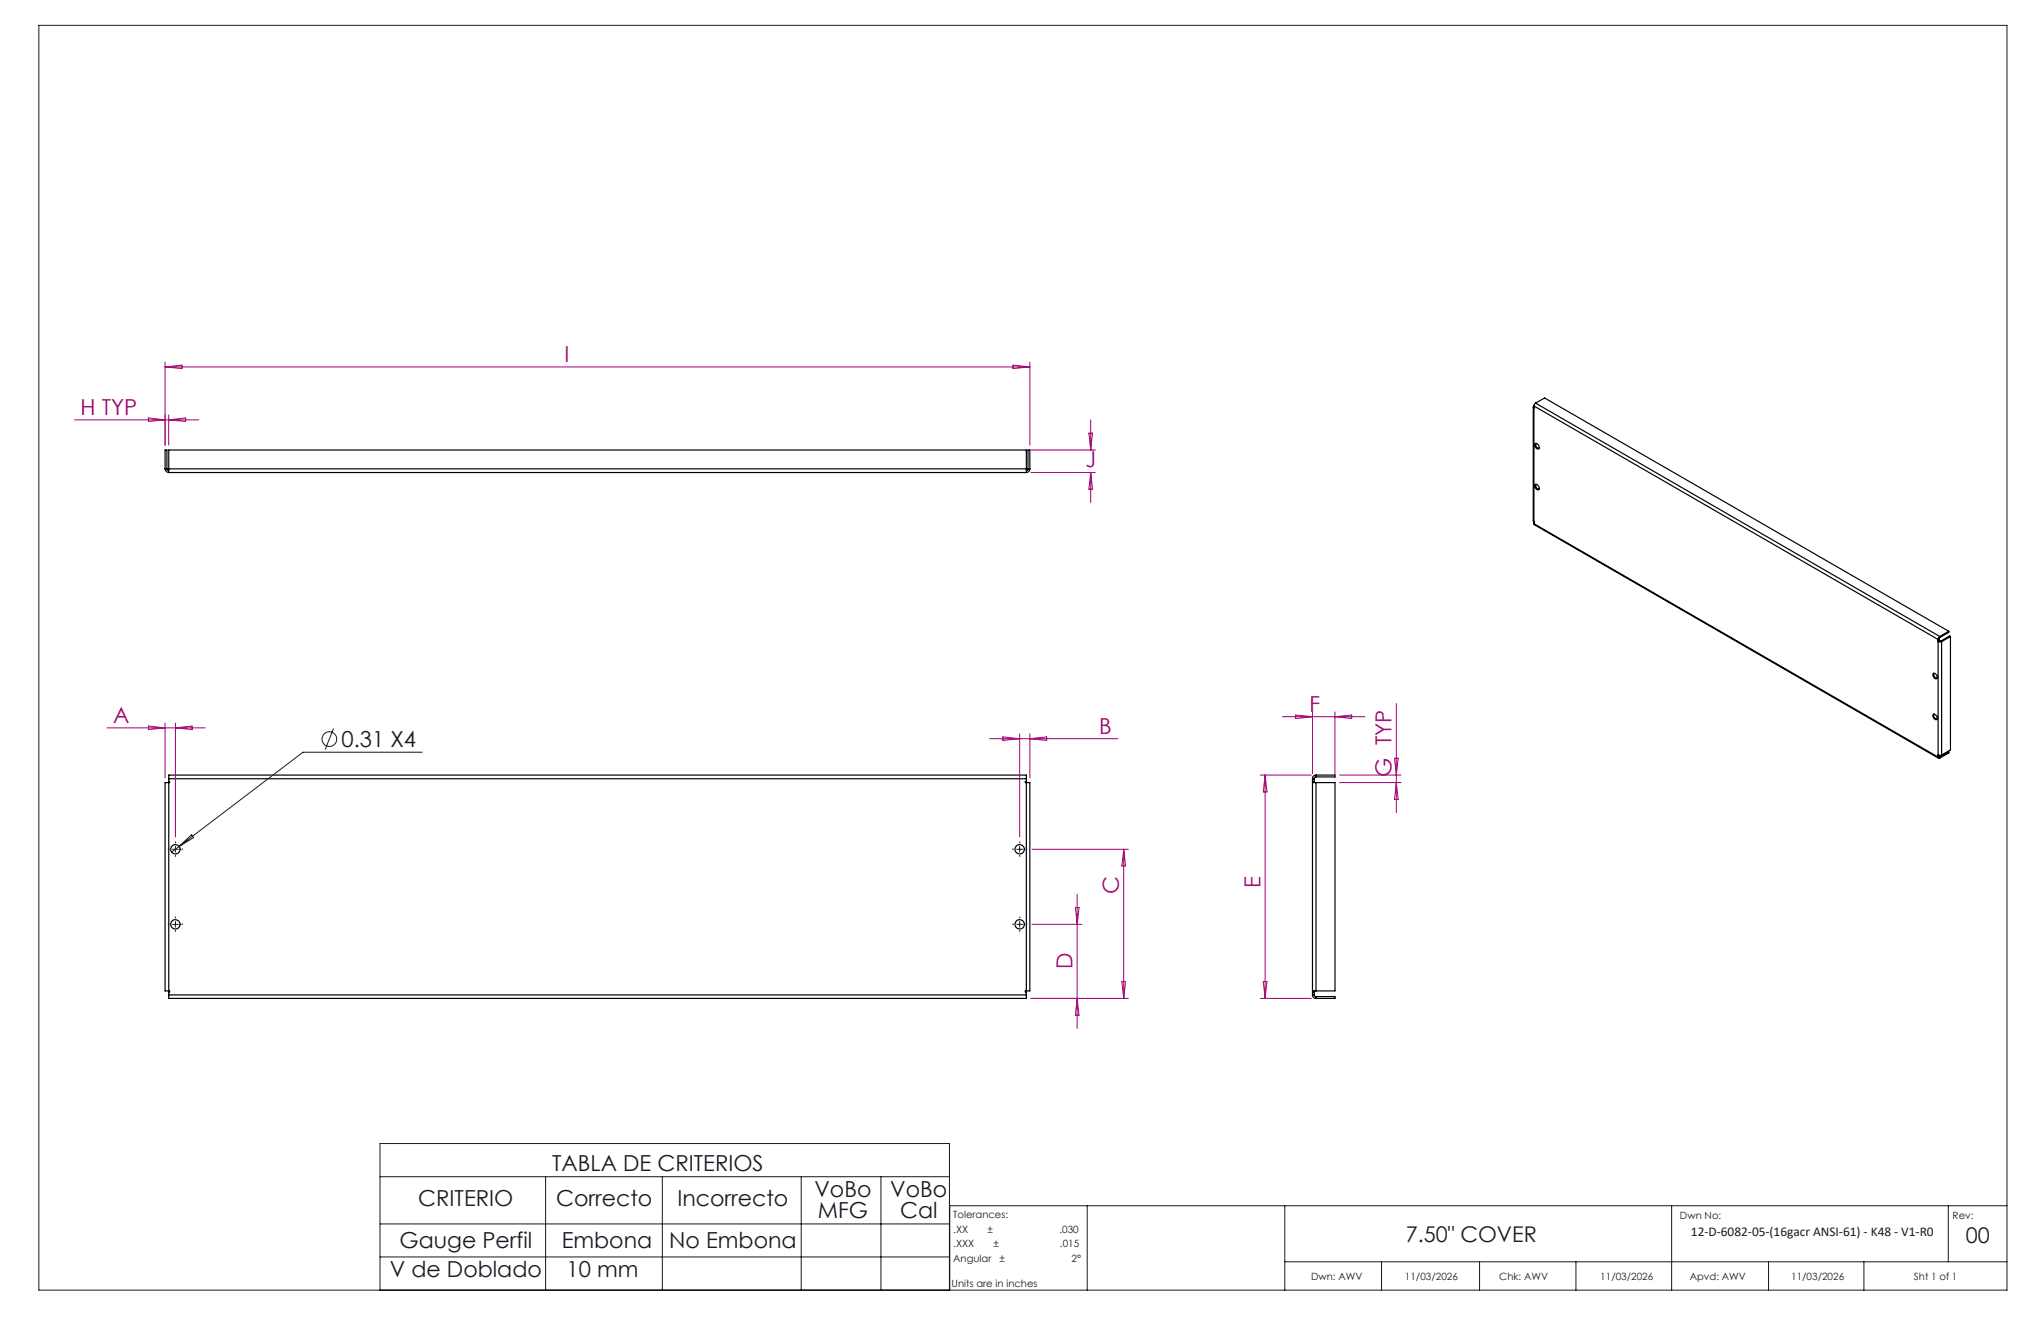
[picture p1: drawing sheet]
<svg xmlns="http://www.w3.org/2000/svg" width="432mm" height="279mm" viewBox="0 0 432 279" stroke-linecap="round" stroke-linejoin="round" font-family="sans-serif">
<g fill="none" stroke="#191924" stroke-width=".21">
<path d="M8.2 5.4h416.4v267.5h-416.4zM70.6 154.1l-1.8 4.4M89.3 159.1h-25.2l-26.2 19.9M36.5 179.6h1.2M37.1 179v1.2M37.9 179l-1.6 1.2M37.9 179l2.6-2.4 .5 .6zM215.1 179.6h1.3M215.7 179v1.2M36.5 195.5h1.2M37.1 194.9v1.2M215.1 195.5h1.3"/>
<path d="M215.7 194.9v1.2M80.4 248.9h120.5M80.4 258.9h120.5M115.4 248.9v24M140.1 248.9v24M169.5 248.9v24M186.4 248.9v24M230 255v17.9M271.8 255v17.9M353.7 255v17.9M412.2 255v11.9M424.6 255h-223.7v17.9"/>
<path d="M80.4 272.9v-31h120.5v31M80.4 265.9h120.5M271.8 266.9h152.8M292.3 266.9v6M313 266.9v6M333.4 266.9v6M374.2 266.9v6M394.3 266.9v6"/>
<circle cx="69.7" cy="156.3" r="1.56"/>
</g>
<g fill="none" stroke="#000" stroke-width=".25">
<path d="M34.9 99.2a.85 .85 0 0 0 .8 .7M34.9 99.2v-4h.4v4M34.9 99.2h.4M35.3 99.2l.1 .2 .3 .2M35.7 99.2v.7M35.7 99.2v-4h181.4v4M35.7 99.2h181.4M35.7 99.9h181.4M217.1 99.2v.7M217.5 99.2v.2l-.4 .2M217.5 99.2v-4h.4v4M217.5 99.2h.4"/>
<path d="M217.9 99.2a.78 .78 0 0 1-.8 .7M324.4 86.1v24.1l.1 .1M324.5 85.9l-.1 .2 .1 .2M324.5 85.9l85.5 49.4M324.5 85.9l.1 .4M324.5 86.3v24M324.6 86.3h-.1M324.8 93.8a.74 .74 0 0 1 .7 .4 .74 .74 0 0 1 0 .8 .8 .8 0 0 1-.7-1.2zM324.9 85.3l-.4 .6M324.9 85.3l85.5 49.3M324.9 85.3l1.9-1.1 85.5 49.3M324.9 93.8a.91 .91 0 0 0 .7 1.1"/>
<path d="M324.5 110.8l.1 .2 85.5 49.4M324.5 110.4v.4M324.5 110.8l85.5 49.3M324.5 110.3l.1 .1M324.6 110.4h-.1M324.8 102.4a.74 .74 0 0 1 .7 .4 .74 .74 0 0 1 0 .8 .8 .8 0 0 1-.7-1.2zM324.9 102.4a.86 .86 0 0 0 .7 1.1M410 135.6v.1M410 135.7h.8M410 135.3v.3M410 135.7v24M410.1 135.5h.1"/>
<path d="M410.1 135.5l.1 .1M410.2 135.6h.4M410.2 135.1l-.2 .2M410.2 135.1v.4l-.2 .1M410.2 135.6l-.2 .1M410.4 134.6l-.4 .7M410.4 134.8l-.2 .3M410.4 134.6v.2M410.6 135.6l.2 .1M410.8 135.7v24M412.3 133.5v.2l-1.9 1.1M412.3 133.5l-1.9 1.1"/>
<path d="M412.6 134.6l-1.8 1.1M412.6 134.6v24l-1.8 1.1M412.6 134.6l-.1-.1-1.9 1.1M409 151.1a.74 .74 0 0 1 .7 .3 .74 .74 0 0 1 0 .8 .8 .8 0 0 1-.7-1.1zM409 142.4a.74 .74 0 0 1 .7 .4 .74 .74 0 0 1 0 .8 .8 .8 0 0 1-.7-1.2zM409.2 142.4a.86 .86 0 0 0 .6 1.1M409.2 151a.86 .86 0 0 0 .6 1.1M410 159.7v.1M410 159.7h.8M410 159.8v.3M410 159.7h.1M410.1 159.7l-.1 .1"/>
<path d="M410.2 159.7v.3M412.1 158.9l.2 .1M412.3 159v.2l-1.9 1.1M412.3 159l-1.9 1.1M35.7 165.5h-.8v44.1h.8M35.7 164.7v-.8h181.4v.8M35.7 164.7v.6h.2v.2h-.2M35.7 165.5v44.1M35.7 164.7h181.4M217.1 165.5h.8v44.1h-.8M217.1 164.7v.6h-.2v.2h.2M217.1 165.5v44.1"/>
<path d="M277.7 165.5h.7M277.7 164.7h.3M277.7 165.3h.3M277.7 164.7v45.7M278 164.7v.8M278.4 163.9a.73 .73 0 0 0-.7 .8M278.4 164.3l-.4 .4M278.4 163.9h4v.4h-4M278.4 165.5h4v44.1h-4M278.4 163.9v.4M278.4 165.5v44.1M410 160.1l.1 .3 .3-.1"/>
<path d="M410.2 160l.2 .1M410.2 160l-.2 .1M410.4 160.1v.2M35.7 210.4v.8h181.4v-.8M35.7 209.6h.2v.2h-.2v.6M35.7 210.4h181.4M217.1 209.6h-.2v.2h.2v.6M277.7 209.6h.7M277.7 210.4a.72 .72 0 0 0 .7 .8M277.7 209.8h.3M277.7 210.4h.3M278 210.4l.2 .3 .2 .1"/>
<path d="M278 209.6v.8M278.4 210.8h4v.4h-4M278.4 210.8v.4"/>
<circle cx="37.1" cy="179.6" r=".99"/>
<circle cx="215.7" cy="179.6" r=".99"/>
<circle cx="37.1" cy="195.5" r=".99"/>
<circle cx="215.7" cy="195.5" r=".99"/>
</g>
<g fill="none" stroke="#191924" stroke-width=".21" stroke-dasharray="15.2 1.3 1.3 1.3" stroke-linecap="butt">
<path d="M35.9 179.6h-.4M37.1 178.4v-.4M38.4 179.6h.3M214.5 179.6h-.4M215.7 178.4v-.4M217 179.6h.4M35.9 195.5h-.4M37.1 180.9v.3M37.1 194.2v-.3M37.1 196.7v.4M38.4 195.5h.3M214.5 195.5h-.4"/>
<path d="M215.7 194.2v-.3M215.7 196.7v.4M215.7 180.9v.3M217 195.5h.4"/>
</g>
<g fill="none" stroke="#a0006e" stroke-width=".21">
<path d="M34.9 76.6v17.6M34.9 77.6h183M34.9 77.6l3.6-.4v.8zM214.3 77.2l3.6 .4-3.6 .4zM217.9 76.6v17.6M15.8 88.8h26.3M31.4 88.4l3.5 .4-3.5 .3zM35.7 87.8v6.4M35.7 88.8l3.6-.4v.7zM218.1 95.2h13.6M218.1 99.9h13.6M230.4 91.6h.7l-.3 3.6z"/>
<path d="M230.8 95.2h.1M230.8 88.8v6.4M230.8 99.9v6.4M230.8 99.9l.3 3.6h-.7zM22.6 154h20.9M31.4 153.6l3.5 .4-3.5 .3zM34.9 152.9v11.6M37.1 152.9v24.1M37.1 154l3.5-.4v.7zM209.4 156.2h27.1M212.2 155.9l3.5 .3-3.5 .4zM215.7 155.2v21.8"/>
<path d="M217.9 155.2v9.3M217.9 156.2l3.5-.3v.7zM271.3 151.6h17.5M274.1 151.2l3.6 .4-3.6 .4zM277.7 150.6v13.1M282.4 150.6v13.9M282.4 151.6l3.6-.4v.8zM295.4 148.8v23.1M218.3 179.6h20.4M237.7 179.6v31.6M237.7 179.6l.4 3.6h-.8zM266.7 163.9h10.7"/>
<path d="M267.7 163.9v47.3M267.7 163.9l.3 3.6h-.7zM283.4 163.9h13M283.4 165.5h13M295 160.4h.8l-.4 3.5zM295.4 165.5l.4 3.6h-.8zM218.3 195.5h10.6M227.5 191.9h.8l-.4 3.6zM227.9 189.2v28.3M218.1 211.2h20.6M227.9 211.2l.4 3.5h-.8zM237.3 207.6h.8l-.4 3.6z"/>
<path d="M266.7 211.2h10.7M267.3 207.6h.7l-.3 3.6z"/>
</g>
<g font-size="4.7" fill="#a0006e">
<text x="119.4" y="76.6">I</text>
<text x="17.1" y="87.7">H TYP</text>
<text x="229.6" y="98.9">J</text>
<text x="23.9" y="152.9">A</text>
<text x="232.6" y="155.2">B</text>
<text x="277.1" y="150.6">F</text>
<text x="294.4" y="164.2" transform="rotate(-90 294.4 164.2)">G TYP</text>
<text x="236.7" y="189" transform="rotate(-90 236.7 189)">C</text>
<text x="266.7" y="187.7" transform="rotate(-90 266.7 187.7)">E</text>
<text x="226.9" y="205" transform="rotate(-90 226.9 205)">D</text>
</g>
<g font-size="4.7" fill="#191924">
<text x="72.3" y="158">0.31 X4</text>
<text x="116.8" y="247.6">TABLA DE CRITERIOS</text>
<text x="88.5" y="255.2">CRITERIO</text>
<text x="117.7" y="255.2">Correcto</text>
<text x="143.3" y="255.2">Incorrecto</text>
<text x="172.3" y="253.1">VoBo</text>
<text x="173" y="257.6">MFG</text>
<text x="188.4" y="253.1">VoBo</text>
<text x="190.4" y="257.6">Cal</text>
<text x="84.5" y="263.9">Gauge Perfil</text>
<text x="118.9" y="263.9">Embona</text>
<text x="141.6" y="263.9">No Embona</text>
<text x="82.5" y="270.1">V de Doblado</text>
<text x="119.9" y="270.1">10 mm</text>
</g>
<g font-size="4.6" fill="#191924">
<text x="297.4" y="262.7">7.50&quot; COVER</text>
<text x="415.9" y="263">00</text>
</g>
<text font-size="2.8" fill="#191924" x="357.8" y="261.5">12-D-6082-05-(16gacr ANSI-61) - K48 - V1-R0</text>
<g font-size="2.1" fill="#191924">
<text x="201.7" y="257.6">Tolerances:</text>
<text x="355.4" y="257.8">Dwn No:</text>
<text x="413.1" y="257.8">Rev:</text>
<text x="201.7" y="260.7">.XX</text>
<text x="201.7" y="263.9">.XXX</text>
<text x="208.9" y="260.7">±</text>
<text x="210.2" y="263.9">±</text>
<text x="224.1" y="260.7">.030</text>
<text x="224.3" y="263.9">.015</text>
<text x="201.7" y="267">Angular</text>
<text x="211.5" y="267">±</text>
<text x="226.7" y="267">2°</text>
<text x="201.3" y="272.3">Units are in inches</text>
<text x="277.4" y="270.7">Dwn: AWV</text>
<text x="297.2" y="270.7">11/03/2026</text>
<text x="317.2" y="270.7">Chk: AWV</text>
<text x="338.6" y="270.7">11/03/2026</text>
<text x="357.5" y="270.7">Apvd: AWV</text>
<text x="378.9" y="270.7">11/03/2026</text>
<text x="404.9" y="270.7">Sht 1 of 1</text>
</g>
</svg>
